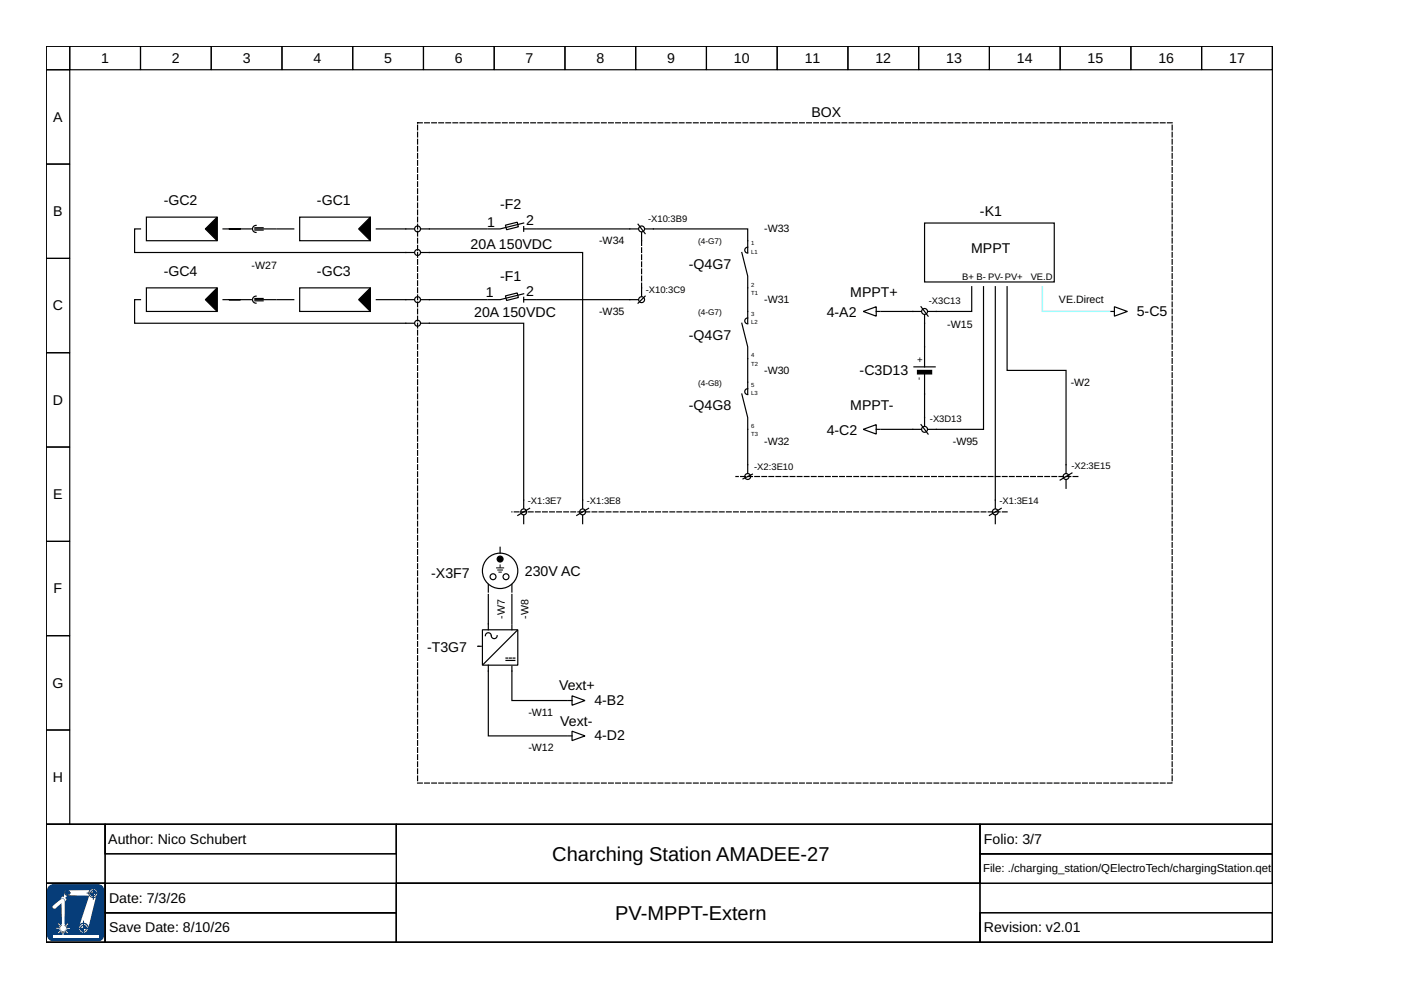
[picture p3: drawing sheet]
<svg xmlns="http://www.w3.org/2000/svg" width="297mm" height="210mm" viewBox="0 0 297 210" stroke-linecap="round" stroke-linejoin="round" font-family="sans-serif">
<g fill="none" stroke="#000" stroke-width=".25">
<path d="M9.8 9.8h260v165h-260zM9.8 9.8h5v5h-5zM9.8 14.8h5v20h-5zM14.8 9.8h15v5h-15zM29.8 9.8h15v5h-15zM44.8 9.8h15v5h-15zM59.8 9.8h15v5h-15zM74.8 9.8h15v5h-15zM89.8 9.8h15v5h-15zM104.8 9.8h15v5h-15zM119.8 9.8h15v5h-15zM134.8 9.8h15v5h-15z"/>
<path d="M149.8 9.8h15v5h-15zM164.8 9.8h15v5h-15zM179.8 9.8h15v5h-15zM194.8 9.8h15v5h-15zM209.8 9.8h15v5h-15zM224.8 9.8h15v5h-15zM239.8 9.8h15v5h-15zM254.8 9.8h15v5h-15zM9.8 34.8h5v20h-5zM9.8 54.8h5v20h-5zM9.8 74.8h5v20h-5zM9.8 94.8h5v20h-5z"/>
<path d="M9.8 114.8h5v20h-5zM9.8 134.8h5v20h-5zM9.8 154.8h5v20h-5zM9.8 174.8h260v25h-260zM9.8 174.8h12.5v12.5h-12.5zM22.3 174.8h61.7v6.2h-61.7zM84 174.8h123.8v12.5h-123.8zM207.8 174.8h62v6.2h-62zM9.8 187.3h12.5v12.5h-12.5zM207.8 181h62v6.3h-62z"/>
</g>
<path d="M10.3 188.1l.6-.5h.4h9.5a1.19 1.19 0 0 1 1.2 1.2v9.5a1.19 1.19 0 0 1-1.2 1.2h-9.5a1.19 1.19 0 0 1-1.2-1.2v-9.5z" fill-rule="evenodd" fill="#063d79"/>
<path d="M10.3 188.1l.6-.5h.4h9.5a1.19 1.19 0 0 1 1.2 1.2v9.5a1.19 1.19 0 0 1-1.2 1.2h-9.5a1.19 1.19 0 0 1-1.2-1.2v-9.5z" fill="none" stroke="#063d79" stroke-width=".21"/>
<path d="M11.2 198.4h9.7v.5h-9.7z" fill="#fff"/>
<g fill="#fff">
<path d="M13.7 189l.5-.2 4.9-.1a.91 .91 0 0 1 1.3 0 .91 .91 0 0 1 0 1.3l-1.7 7a.99 .99 0 0 1-1.3 .8 .99 .99 0 0 1-.6-1.4l2.1-6.5-4.5-.1-.6 .6 .3 .2-.3 .6a.57 .57 0 0 0-.3-.7 .57 .57 0 0 0-.7 .1l.4-.5 .3 .1z" fill-rule="evenodd"/>
<path d="M11.3 192l1.6-1.3 .6-.1a2.03 2.03 0 0 1 .2 1.8v3.6h.1l-.1 .3 .1 .1 .5-.6 .2 .1-.6 .6h.4l-.3 .1v.2h.8v.2l-.8-.1 .3 .3-.4-.1-.1 .1 .6 .6-.1 .1-.5-.6-.1 .1v.3l-.1-.3h-.2l.1 .8h-.3l.1-.8h-.1l-.2 .3 .1-.3-.1-.1-.6 .6-.1-.2 .6-.5h-.4l.3-.2v-.1h-.8v-.2l.8 .1-.3-.3 .3 .1 .1-.2-.6-.5 .2-.1 .5 .6 .1-.1-.1-.3 .1 .1v-4.6l-1.3 1.1-.6-.1-.1-.2z" fill-rule="evenodd"/>
</g>
<g fill="none" stroke="#063d79" stroke-width=".21">
<path d="M18.4 189.4h2.3M19.8 188.4v2.4"/>
<circle cx="19.8" cy="189.4" r=".95"/>
<circle cx="19.8" cy="189.4" r=".57"/>
</g>
<path d="M19.2 189.4h.6v.6a.61 .61 0 0 1-.6-.6z" fill-rule="evenodd" fill="#063d79"/>
<path d="M19.2 189.4h.6v.6a.61 .61 0 0 1-.6-.6z" fill="none" stroke="#063d79" stroke-width=".21"/>
<path d="M19.8 188.8a.61 .61 0 0 1 .6 .6h-.6z" fill-rule="evenodd" fill="#063d79"/>
<g fill="none" stroke="#063d79" stroke-width=".21">
<path d="M13.7 189.3h1.3M14.3 188.8v1.3M19.8 188.8a.61 .61 0 0 1 .6 .6h-.6z"/>
<circle cx="14.3" cy="189.3" r=".52"/>
<circle cx="14.3" cy="189.3" r=".31"/>
</g>
<path d="M14 189.3h.3v.3z" fill-rule="evenodd" fill="#063d79"/>
<path d="M14 189.3h.3v.3z" fill="none" stroke="#063d79" stroke-width=".21"/>
<path d="M14.3 189l.3 .3h-.3z" fill-rule="evenodd" fill="#063d79"/>
<g fill="none" stroke="#063d79" stroke-width=".21">
<path d="M14.3 189l.3 .3h-.3z"/>
<circle cx="17.7" cy="196.8" r=".63"/>
</g>
<circle cx="17.7" cy="196.8" r="1.06" fill="none" stroke="#063d79" stroke-width=".27"/>
<path d="M17.1 196.8h.6v.7a.62 .62 0 0 1-.6-.7z" fill-rule="evenodd" fill="#063d79"/>
<path d="M17.1 196.8h.6v.7a.62 .62 0 0 1-.6-.7z" fill="none" stroke="#063d79" stroke-width=".21"/>
<path d="M17.7 196.2a.62 .62 0 0 1 .6 .6h-.6z" fill-rule="evenodd" fill="#063d79"/>
<path d="M16.8 196.8h2.3M17.7 196.2a.62 .62 0 0 1 .6 .6h-.6zM17.7 195.2v2.6" fill="none" stroke="#063d79" stroke-width=".21"/>
<g fill="none" stroke="#000" stroke-width=".25">
<path d="M29.8 48.5h-1.3v5h59.3M31 46h15v5h-15zM47.3 48.5h3.7h-2.5h2.3M51 48.5h2.3M53.5 48.6a.75 .75 0 0 0 .8 .7M54 48.5h4.5M54 48.8h1.8M54 48.3h1.8M54.3 47.8a.75 .75 0 0 0-.8 .6M58.8 48.5h3.5M63.5 46h15v5h-15zM79.8 48.5h8"/>
<path d="M89.3 53.5h34.2v54.3M103.3 48.5h-14M107.2 47.7l2.5-.6 .2 1-2.5 .6zM111 47.3l-5 1.2h-2.5M111 48.5h2.5M111 48v1M113.8 48.5h21.5M135.3 47.5l1.5 2M136 49.3v1.7M136.8 48.5h21.7v5M157.3 53.5l1.2 5v10M158.5 52.4a.62 .62 0 0 0-.6 .6 .62 .62 0 0 0 .6 .7"/>
<path d="M196 47.3h27.5v12.5h-27.5zM29.8 63.5h-1.3v5h59.3M31 61h15v5h-15zM47.3 63.5h3.7h-2.5h2.3M51 63.5h2.3M53.5 63.6a.75 .75 0 0 0 .8 .7M54 63.5h4.5M54 63.8h1.8M54 63.3h1.8M54.3 62.8a.75 .75 0 0 0-.8 .6M58.8 63.5h3.5M63.5 61h15v5h-15z"/>
<path d="M87.8 63.5h-8M89.3 63.5h14M89.3 68.5h21.7v39.3M107.2 62.7l2.5-.6 .2 1-2.5 .6zM111 62.3l-5 1.2h-2.5M111 63.5h2.5M111 63v1M135.3 63.5h-21.5M136 61v1.8M136.8 62.8l-1.5 1.5M157.3 68.5l1.2 5v10M158.5 67.4a.62 .62 0 0 0-.6 .6 .62 .62 0 0 0 .6 .7"/>
<path d="M183 66l2.8-1v2zM185.8 66h.7M193.8 77.8h4.5M195.3 66h-8.5M195.3 65l1.5 2M196 66.8v11M196 79.3v11M206 60.8v5.2h-9.2M208.5 60.8v30.2h-11.7M211 60.8v47M213.5 60.8v17.7h12.5v21.8M235.5 66h.8"/>
<path d="M236.3 65l2.7 1-2.7 1zM157.3 83.5l1.2 5v11.8M158.5 82.4a.62 .62 0 0 0-.6 .6 .62 .62 0 0 0 .6 .7M183 91l2.8-1v2zM185.8 91h.7M195.3 91h-8.5M195.3 90l1.5 2M106 116v1.3M111 109.3v1.7M112.3 107.8l-2.5 1.5M123.5 109.3v1.7M124.8 107.8l-2.5 1.5"/>
<path d="M159.5 100.5l-2 1M211 109.3v1.7M212.3 107.8l-2.5 1.5M226 101.8v1.7M227.3 100.3l-2.5 1.5M101.3 137h.7M102.3 133.5h7.5v7.5h-7.5zM103.5 123.9v1.6M103.5 126v7.5M104.2 134.7a.62 .62 0 0 0-.7-.5 .62 .62 0 0 0-.6 .6M105.4 134.8a.62 .62 0 0 1-.6 .6 .62 .62 0 0 1-.6-.6M107.3 139.5h.4"/>
<path d="M108 139.5h.4M108.5 123.9v1.6M108.5 132.5v1M108.5 126v6.3M108.8 139.5h.4M109.7 133.7l-7.3 7.2M103.5 141v15h16.8M107.3 140h1.9M108.5 141.3v7.2h11.8M120.5 156h.8M120.5 148.5h.8M121.3 155l2.7 1-2.7 1z"/>
<path d="M121.3 147.5l2.7 1-2.7 1zM9.8 187.3h12.5v12.5h-12.5zM22.3 187.3h61.7v6.2h-61.7zM22.3 193.5h61.7v6.3h-61.7zM84 187.3h123.8v12.5h-123.8zM207.8 193.5h62v6.3h-62z"/>
<circle cx="88.5" cy="53.5" r=".62"/>
<circle cx="88.5" cy="48.5" r=".62"/>
<circle cx="136" cy="48.5" r=".62"/>
<circle cx="88.5" cy="68.5" r=".62"/>
<circle cx="88.5" cy="63.5" r=".62"/>
<circle cx="136" cy="63.5" r=".62"/>
<circle cx="196" cy="66" r=".62"/>
<circle cx="196" cy="91" r=".62"/>
<circle cx="111" cy="108.5" r=".62"/>
<circle cx="123.5" cy="108.5" r=".62"/>
<circle cx="158.5" cy="101" r=".62"/>
<circle cx="211" cy="108.5" r=".62"/>
<circle cx="226" cy="101" r=".62"/>
<circle cx="104.5" cy="122.3" r=".62"/>
<circle cx="106" cy="121" r="3.8"/>
<circle cx="107.3" cy="122.3" r=".62"/>
</g>
<path d="M88.5 26h160v140h-160zM136 61v-10M213.5 108.5h-105M228.5 101h-72.5" fill="none" stroke="#000" stroke-width=".25" stroke-dasharray="1 .5"/>
<g fill="#000" stroke="#000" stroke-width=".25">
<path d="M43.5 48.5l2.5-2.5v5zM76 48.5l2.5-2.5v5zM43.5 63.5l2.5-2.5v5zM76 63.5l2.5-2.5v5z"/>
<path d="M194.5 78.5h3v.8h-3z" fill-rule="evenodd"/>
<circle cx="106" cy="118.5" r=".62"/>
</g>
<path d="M106 119.8v.5M105.3 120.4h1.5M105.5 120.9h1M105.8 121.3h.5" fill="none" stroke="#000" stroke-width=".21"/>
<path d="M221 60.8v5.2h14.3" fill="none" stroke="#0ff" stroke-width=".25"/>
<g font-size="4.2">
<text x="117.1" y="182.5">Charching Station AMADEE-27</text>
<text x="130.4" y="195">PV-MPPT-Extern</text>
</g>
<g font-size="3">
<text x="21.5" y="13.3">1</text>
<text x="36.5" y="13.3">2</text>
<text x="51.5" y="13.3">3</text>
<text x="66.4" y="13.3">4</text>
<text x="81.4" y="13.3">5</text>
<text x="96.4" y="13.3">6</text>
<text x="111.4" y="13.3">7</text>
<text x="126.4" y="13.3">8</text>
<text x="141.4" y="13.3">9</text>
<text x="155.6" y="13.3">10</text>
<text x="170.6" y="13.3">11</text>
<text x="185.6" y="13.3">12</text>
<text x="200.6" y="13.3">13</text>
<text x="215.6" y="13.3">14</text>
<text x="230.6" y="13.3">15</text>
<text x="245.6" y="13.3">16</text>
<text x="260.6" y="13.3">17</text>
<text x="11.3" y="25.8">A</text>
<text x="172" y="24.8">BOX</text>
<text x="11.3" y="45.8">B</text>
<text x="34.7" y="43.5">-GC2</text>
<text x="67.2" y="43.5">-GC1</text>
<text x="106" y="44.3">-F2</text>
<text x="111.5" y="47.8">2</text>
<text x="207.8" y="45.8">-K1</text>
<text x="99.8" y="52.8">20A 150VDC</text>
<text x="103.3" y="48">1</text>
<text x="205.9" y="53.5">MPPT</text>
<text x="34.7" y="58.5">-GC4</text>
<text x="67.2" y="58.5">-GC3</text>
<text x="106" y="59.5">-F1</text>
<text x="146" y="57">-Q4G7</text>
<text x="11.2" y="65.8">C</text>
<text x="103" y="63">1</text>
<text x="111.5" y="62.8">2</text>
<text x="180.3" y="63">MPPT+</text>
<text x="100.5" y="67.3">20A 150VDC</text>
<text x="175.3" y="67.2">4-A2</text>
<text x="241" y="66.9">5-C5</text>
<text x="146" y="72">-Q4G7</text>
<text x="182.3" y="79.5">-C3D13</text>
<text x="11.2" y="85.8">D</text>
<text x="146" y="87">-Q4G8</text>
<text x="180.3" y="87">MPPT-</text>
<text x="175.3" y="92.2">4-C2</text>
<text x="11.3" y="105.8">E</text>
<text x="11.4" y="125.8">F</text>
<text x="91.4" y="122.5">-X3F7</text>
<text x="111.3" y="122">230V AC</text>
<text x="90.5" y="138.3">-T3G7</text>
<text x="11.1" y="145.8">G</text>
<text x="118.5" y="146.3">Vext+</text>
<text x="126" y="149.4">4-B2</text>
<text x="118.8" y="154">Vext-</text>
<text x="126" y="156.9">4-D2</text>
<text x="11.2" y="165.8">H</text>
<text x="23" y="178.9">Author: Nico Schubert</text>
<text x="208.6" y="178.9">Folio: 3/7</text>
<text x="23.1" y="191.4">Date: 7/3/26</text>
<text x="23.1" y="197.7">Save Date: 8/10/26</text>
<text x="208.6" y="197.7">Revision: v2.01</text>
</g>
<text font-size="2.4" x="208.4" y="185">File: ./charging_station/QElectroTech/chargingStation.qet</text>
<g font-size="2.2">
<text x="127" y="51.8">-W34</text>
<text x="162" y="49.3">-W33</text>
<text x="53.4" y="57">-W27</text>
<text x="162" y="64.3">-W31</text>
<text x="224.5" y="64.3">VE.Direct</text>
<text x="127" y="66.8">-W35</text>
<text x="200.8" y="69.5">-W15</text>
<text x="162" y="79.3">-W30</text>
<text x="227" y="81.8">-W2</text>
<text x="162" y="94.3">-W32</text>
<text x="202" y="94.3">-W95</text>
<text x="107" y="131.2" transform="rotate(-90 107 131.2)">-W7</text>
<text x="112" y="131.2" transform="rotate(-90 112 131.2)">-W8</text>
<text x="112" y="151.8">-W11</text>
<text x="112" y="159.3">-W12</text>
</g>
<g font-size="2">
<text x="137.4" y="47">-X10:3B9</text>
<text x="204" y="59.3">B+ B- PV-PV+</text>
<text x="218.5" y="59.3">VE.D</text>
<text x="136.9" y="62">-X10:3C9</text>
<text x="196.9" y="64.5">-X3C13</text>
<text x="194.4" y="75.8" transform="rotate(90 194.4 75.8)">+</text>
<text x="194.4" y="80" transform="rotate(90 194.4 80)">-</text>
<text x="197.2" y="89.5">-X3D13</text>
<text x="159.9" y="99.7">-X2:3E10</text>
<text x="227.1" y="99.4">-X2:3E15</text>
<text x="111.9" y="106.9">-X1:3E7</text>
<text x="124.4" y="106.9">-X1:3E8</text>
<text x="211.9" y="106.9">-X1:3E14</text>
</g>
<g font-size="1.7">
<text x="148" y="51.8">(4-G7)</text>
<text x="148" y="66.8">(4-G7)</text>
<text x="148" y="81.8">(4-G8)</text>
</g>
<g font-size="1.2">
<text x="159.3" y="52">1</text>
<text x="159.3" y="53.8">L1</text>
<text x="159.3" y="60.8">2</text>
<text x="159.3" y="62.5">T1</text>
<text x="159.3" y="67">3</text>
<text x="159.3" y="68.8">L2</text>
<text x="159.3" y="75.8">4</text>
<text x="159.3" y="77.5">T2</text>
<text x="159.3" y="82">5</text>
<text x="159.3" y="83.8">L3</text>
<text x="159.3" y="90.8">6</text>
<text x="159.3" y="92.5">T3</text>
</g>
</svg>
